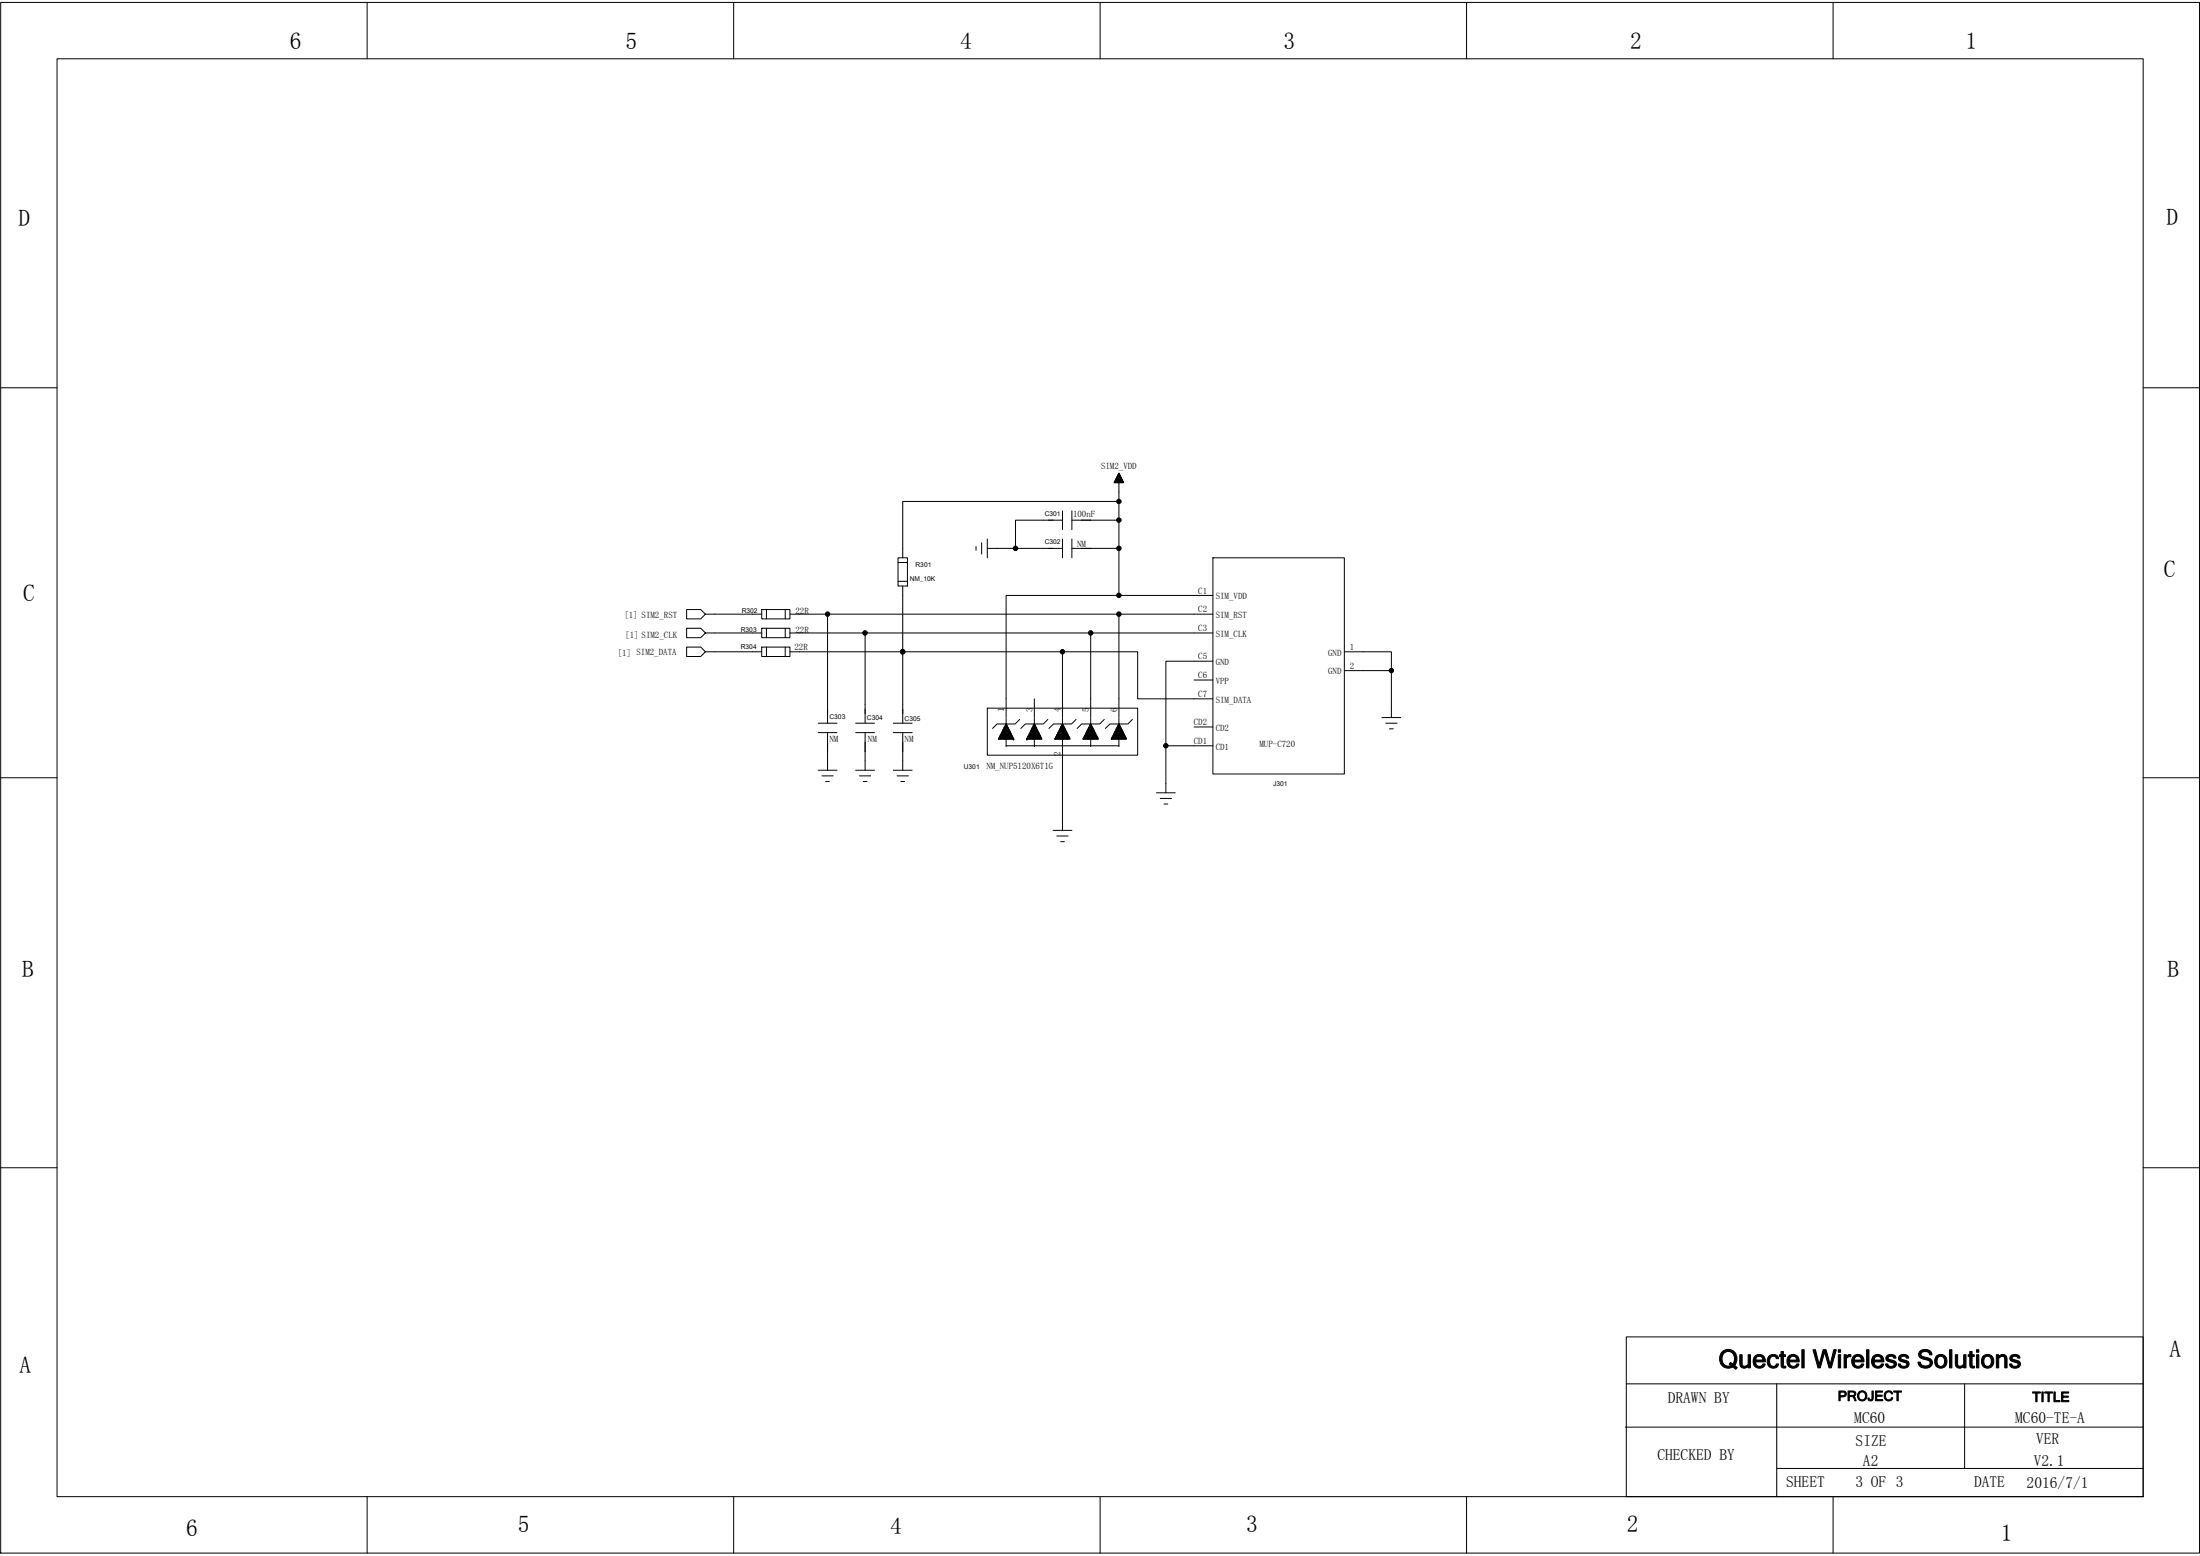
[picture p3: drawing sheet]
<svg xmlns="http://www.w3.org/2000/svg" width="594mm" height="420mm" viewBox="0 0 594 420" stroke-linecap="round" stroke-linejoin="round" font-family="sans-serif">
<g fill="none" stroke="#000" stroke-width=".27">
<path d="M.2 .7h593.8v418.7h-593.8zM15.4 15.9h563.3v388.2h-563.3zM99.1 .7v15.2M198.1 .7v15.2M297.1 .7v15.2M396 .7v15.2M495 .7v15.2M.2 104.7h15.2M578.7 104.7h15.3M286.9 137.9v5.1M289.4 137.9v5.1M300.9 130.2v.1h2.5l-2.5-.1"/>
<path d="M301 130.1h2.3M301 130v.3M301 130h2.3v.3M301.1 129.9h2.1M301.1 129.8h2.1v.5M301.2 129.6v.7M301.2 129.6h1.9v.7M301.3 129.5h1.7M301.3 129.4v.9M301.3 129.4h1.7v.9M301.4 129.3h1.5M301.4 129.2v1.1"/>
<path d="M301.4 129.2h1.5v1.1M301.5 129.1h1.3M301.5 128.9v1.4M301.5 129h1.3v1.3M301.6 128.9h1.1M301.6 128.7v1.6M301.6 128.8h1.1v1.5M301.7 128.7h.9M301.7 128.6h.8v1.7M301.9 128.3v2M301.9 128.4h.5v1.9M301.9 128.3h.5"/>
<path d="M301.9 128.2h.5v2.1M302 127.9v2.4M302 128h.3v2.3M302.1 127.9h.1M302.1 127.8v2.5M302.1 127.8h.1M302.1 127.8l1.3 2.5h-2.5l1.2-2.5v7.6M302.3 128.1h-.3l-.1 2.2M302.5 128.5h-.7l-.1 1.8M303.1 129.7h-1.9l-.1 .6M242.5 150.6h2.5v7.6h-2.5zM242.5 157h2.5"/>
<path d="M242.5 151.9h2.5M243.8 158.2v17.8h-30.5M263.6 147.6v1M265.1 146.6v3M266.6 145.5v5.1M274.2 148.1h12.7M286.9 140.5h-12.7v7.6h-7.6M286.9 145.5v5.1M289.4 140.5h12.7M289.4 145.5v5.1M289.4 148.1h12.7M302.1 140.5v20.3"/>
<path d="M302.1 140.5v-5.1h-58.3v15.2M327.5 150.6h35.5v58.4h-35.5zM190.5 165.8l-1.3-1.2h-3.8v2.5h3.8l1.3-1.3h15.2M190.5 170.9l-1.3-1.2h-3.8v2.5h3.8l1.3-1.3h15.2M205.7 176h-15.2l-1.3 1.3h-3.8v-2.6h3.8l1.3 1.3M205.7 164.6h7.6v2.5h-7.6zM205.7 169.7h7.6v2.5h-7.6zM205.7 174.7h7.6v2.6h-7.6zM207 164.6v2.5M207 169.7v2.5M207 174.7v2.6M212 164.6v2.5"/>
<path d="M212 169.7v2.5M212 174.7v2.6M213.3 165.8h10.2v29.5M223.5 165.8h78.6M233.6 170.9v24.4M286.9 176v17.8M286.9 176h20.3v12.7h20.3M286.9 176h-43.1v19.3M294.5 170.9v22.9M302.1 160.8h-30.4v33M302.1 160.8h25.4M327.5 165.8h-25.4v28"/>
<path d="M327.5 178.5h-12.7v22.9h12.7M327.5 170.9h-114.2M363 176h12.7v5.1M220.9 195.3h5.1M220.9 197.8h5.1M223.5 197.8v10.2M231.1 195.3h5M231.1 197.8h5M233.6 197.8v10.2M241.2 195.3h5.1M241.2 197.8h5.1M243.8 197.8v10.2"/>
<path d="M266.6 191.2h40.6v12.7h-40.6zM271.7 195.5h-2.4l-1.3 1.2M271.7 199.6v2M271.7 194v1.5M275.4 194.3l-1.3 1.2h-2.4M279.3 195.5h-2.4l-1.3 1.2M279.3 188.7v5.1M279.3 194v1.5M279.3 199.6v2M282.9 194.3l-1.2 1.2h-2.4M286.9 195.5h-2.4l-1.3 1.2M286.9 194v1.5"/>
<path d="M286.9 199.6v24.6M290.6 194.3l-1.3 1.2h-2.4M294.5 194v1.5M294.5 195.5h-2.4l-1.2 1.2M294.5 199.6v2M298.2 194.3l-1.2 1.2h-2.5M302.1 195.5h-2.4l-1.2 1.2M302.1 194v1.5M302.1 199.6v2M305.8 194.3l-1.2 1.2h-2.5M322.4 183.6h5.1M322.4 196.3h5.1"/>
<path d="M363 181.1h12.7M373.2 193.8h5.1M374.2 195.3h3M375.2 196.8h1M375.7 181.1v12.7M.2 210h15.2M220.9 208h5.1M221.9 209.5h3.1M223 211h1M231.1 208h5M232.1 209.5h3M233.1 211h1"/>
<path d="M241.2 208h5.1M242.2 209.5h3.1M243.3 211h1M271.7 201.4h30.4M312.3 214.1h5.1M313.3 215.6h3.1M314.3 217.1h1M314.8 201.4v12.7M578.7 210h15.3M284.4 224.2h5M285.4 225.7h3M286.4 227.3h1"/>
<path d="M.2 315.3h15.2M578.7 315.3h15.3M439.2 361h139.5v43.1h-139.5zM439.2 373.7h139.5M479.8 373.7v30.4M530.5 373.7v22.8M438.9 385.4h139.8M479.8 396.5h98.9M99.1 404.1v15.3M198.1 404.1v15.3M297.1 404.1v15.3M396 404.1v15.3"/>
<path d="M495 404.1v15.3"/>
</g>
<g fill="none" stroke="#000" stroke-width=".36">
<path d="M269.8 199.3h3.8M269.8 199.2v.4M270 199h3.4M270.1 198.6h3.2M270.2 198.5v1.1M270.3 198.3h2.8M270.5 197.9h2.4M270.5 197.8v1.8M270.7 197.6h2M270.8 197.2h1.8M270.9 197v2.6M271 196.8h1.3"/>
<path d="M271.2 196.5h1M271.2 196.3v3.3M271.4 196.2h.6M271.5 195.8h.3M271.6 195.6v4M271.7 195.5l2 4.1h-4zM271.9 196v3.6M272.3 196.7v2.9M272.7 197.4v2.2M273 198.1v1.5M273.4 198.8v.8M277.4 199.3h3.8"/>
<path d="M277.6 199h3.4M277.6 198.8v.8M277.7 198.6h3.2M277.9 198.3h2.8M278 198.1v1.5M278.1 197.9h2.4M278.3 197.6h2M278.3 197.3v2.3M278.4 197.2h1.8M278.7 196.8h1.2M278.7 196.6v3M278.8 196.5h1"/>
<path d="M279 196.2h.6M279.1 195.9v3.7M279.2 195.8h.3M279.3 195.5l2 4.1h-4zM279.4 195.7v3.9M279.7 196.4v3.2M280.1 197.1v2.5M280.5 197.8v1.8M280.8 198.5v1.1M281.2 199.2v.4M285 199.3h3.8M285.1 199.1v.5"/>
<path d="M285.2 199h3.4M285.3 198.6h3.2M285.4 198.4v1.2M285.5 198.3h2.8M285.7 197.9h2.4M285.8 197.7v1.9M285.9 197.6h2M286 197.2h1.8M286.1 196.9v2.7M286.3 196.8h1.3M286.4 196.5h1M286.5 196.2v3.4"/>
<path d="M286.6 196.2h.6M286.8 195.8h.3M286.8 195.5v4.1M286.9 195.5l2 4.1h-4zM287.2 196.1v3.5M287.6 196.8v2.8M287.9 197.5v2.1M288.3 198.2v1.4M288.6 198.9v.7M292.5 199.4v.2M292.6 199.3h3.9v.3M292.8 199h3.4"/>
<path d="M292.9 198.7v.9M292.9 198.6h3.2v1M293.2 198.3h2.7M293.3 198v1.6M293.3 197.9h2.4v1.7M293.5 197.6h2M293.6 197.2v2.4M293.7 197.2h1.7v2.4M293.9 196.8h1.3M294 196.5v3.1M294 196.5h1v3.1M294.2 196.2h.6"/>
<path d="M294.3 195.8v3.8M294.4 195.8h.3v3.8M294.5 195.5l2.1 4.1h-4.1zM300.2 199.3h3.9M300.4 199v.6M300.4 199h3.5M300.6 198.6h3.1M300.9 197.9h2.5M301.1 197.6v2M301.1 197.6h2.1v2M301.3 197.2h1.7M301.4 196.8v2.8"/>
<path d="M301.5 196.8h1.3M301.6 196.5h1.1M301.8 196.1v3.5M301.9 196.2h.5M302 195.8h.3M302.1 195.5v4.1M302.1 195.5l2.1 4.1h-4.1zM302.5 196.2v3.4M302.9 196.9v2.7M303.5 198.3h-2.7l-.1 1.3M303.6 198.3v1.3M303.9 199.1v.5"/>
</g>
<g fill="#000">
<circle cx="273.7" cy="199.6" r=".18"/>
<circle cx="277.3" cy="199.6" r=".18"/>
</g>
<g fill="#000" stroke="#000" stroke-width=".27">
<circle cx="302.1" cy="135.4" r=".6"/>
<circle cx="274.2" cy="148.1" r=".61"/>
<circle cx="302.1" cy="148.1" r=".61"/>
<circle cx="302.1" cy="140.4" r=".61"/>
<circle cx="223.5" cy="165.8" r=".6"/>
<circle cx="233.6" cy="170.9" r=".61"/>
<circle cx="243.8" cy="176" r=".61"/>
<circle cx="286.9" cy="176" r=".61"/>
<circle cx="294.5" cy="170.9" r=".61"/>
<circle cx="302.1" cy="160.8" r=".61"/>
<circle cx="302.1" cy="165.8" r=".61"/>
<circle cx="375.7" cy="181.1" r=".6"/>
<circle cx="314.8" cy="201.4" r=".61"/>
</g>
<text font-size="6.8" x="464" y="369.4">Quectel Wireless Solutions</text>
<g font-size="6.3">
<text x="78.3" y="13.3">6</text>
<text x="168.9" y="13.3">5</text>
<text x="259.2" y="13.3">4</text>
<text x="346.6" y="13.3">3</text>
<text x="440.2" y="13.3">2</text>
<text x="530.8" y="13.3">1</text>
<text x="5" y="61.1">D</text>
<text x="585.1" y="60.8">D</text>
<text x="584.3" y="155.7">C</text>
<text x="6.3" y="162.3">C</text>
<text x="6" y="263.8">B</text>
<text x="585.3" y="263.8">B</text>
<text x="5.2" y="370.6">A</text>
<text x="585.8" y="366.3">A</text>
<text x="139.9" y="413.6">5</text>
<text x="336.5" y="413.6">3</text>
<text x="439.3" y="413.6">2</text>
<text x="50.3" y="414.7">6</text>
<text x="240.3" y="414.1">4</text>
<text x="540.3" y="416.2">1</text>
</g>
<g font-size="4.2">
<text x="450.3" y="378.8">DRAWN BY</text>
<text x="500.7" y="384.4">MC60</text>
<text x="544.2" y="384.4">MC60-TE-A</text>
<text x="549.8" y="389.9">VER</text>
<text x="447.5" y="394.2">CHECKED BY</text>
<text x="501.1" y="390.4">SIZE</text>
<text x="503.1" y="395.8">A2</text>
<text x="549.2" y="395.8">V2.1</text>
<text x="482.3" y="401.6">SHEET</text>
<text x="501.1" y="401.6">3 OF 3</text>
<text x="533.1" y="401.6">DATE</text>
<text x="547.3" y="401.9">2016/7/1</text>
</g>
<g font-size="3.7">
<text x="496.3" y="378.2">PROJECT</text>
<text x="548.8" y="378.5">TITLE</text>
</g>
<g font-size="2.4">
<text x="297.3" y="126.5">SIM2_VDD</text>
<text x="289.8" y="139.7">100nF</text>
<text x="290.8" y="147.6">NM</text>
<text x="323.6" y="160.3">C1</text>
<text x="328.3" y="161.8">SIM_VDD</text>
<text x="168.6" y="166.9">[1] SIM2_RST</text>
<text x="214.8" y="165.9">22R</text>
<text x="323.6" y="165.4">C2</text>
<text x="328.3" y="166.9">SIM_RST</text>
<text x="168.9" y="172.2">[1] SIM2_CLK</text>
<text x="214.8" y="170.9">22R</text>
<text x="323.6" y="170.4">C3</text>
<text x="328.3" y="172">SIM_CLK</text>
<text x="166.8" y="177.1">[1] SIM2_DATA</text>
<text x="214.5" y="175.5">22R</text>
<text x="323.6" y="178">C5</text>
<text x="328.3" y="179.6">GND</text>
<text x="358.6" y="177">GND</text>
<text x="364.5" y="175.5">1</text>
<text x="323.6" y="183.1">C6</text>
<text x="328.3" y="184.7">VPP</text>
<text x="358.6" y="182.1">GND</text>
<text x="364.5" y="180.6">2</text>
<text x="323.6" y="188.2">C7</text>
<text x="328.3" y="189.7">SIM_DATA</text>
<text x="271.2" y="192.2" transform="rotate(-90 271.2 192.2)">1</text>
<text x="278.8" y="192.2" transform="rotate(-90 278.8 192.2)">3</text>
<text x="286.4" y="192.2" transform="rotate(-90 286.4 192.2)">4</text>
<text x="294" y="192.2" transform="rotate(-90 294 192.2)">5</text>
<text x="301.6" y="192.2" transform="rotate(-90 301.6 192.2)">6</text>
<text x="322.4" y="195.8">CD2</text>
<text x="328.3" y="197.3">CD2</text>
<text x="224" y="200.4">NM</text>
<text x="234.4" y="200.4">NM</text>
<text x="244.3" y="200.4">NM</text>
<text x="322.4" y="200.9">CD1</text>
<text x="328.3" y="202.4">CD1</text>
<text x="340.1" y="201.7">MUP-C720</text>
<text x="266.4" y="207.8">NM_NUP5120X6T1G</text>
<text x="286.4" y="204.1" transform="rotate(-90 286.4 204.1)">2</text>
</g>
<g font-size="1.8">
<text x="282.1" y="139.3">C301</text>
<text x="282.1" y="146.9">C302</text>
<text x="247.2" y="153.2">R301</text>
<text x="245.7" y="156.9">NM_10K</text>
<text x="200.3" y="165.6">R302</text>
<text x="200" y="170.7">R303</text>
<text x="200" y="175.2">R304</text>
<text x="224" y="194.3">C303</text>
<text x="234.1" y="194.5">C304</text>
<text x="244.3" y="194.8">C305</text>
<text x="260.3" y="207.7">U301</text>
<text x="343.8" y="212.3">J301</text>
</g>
</svg>
